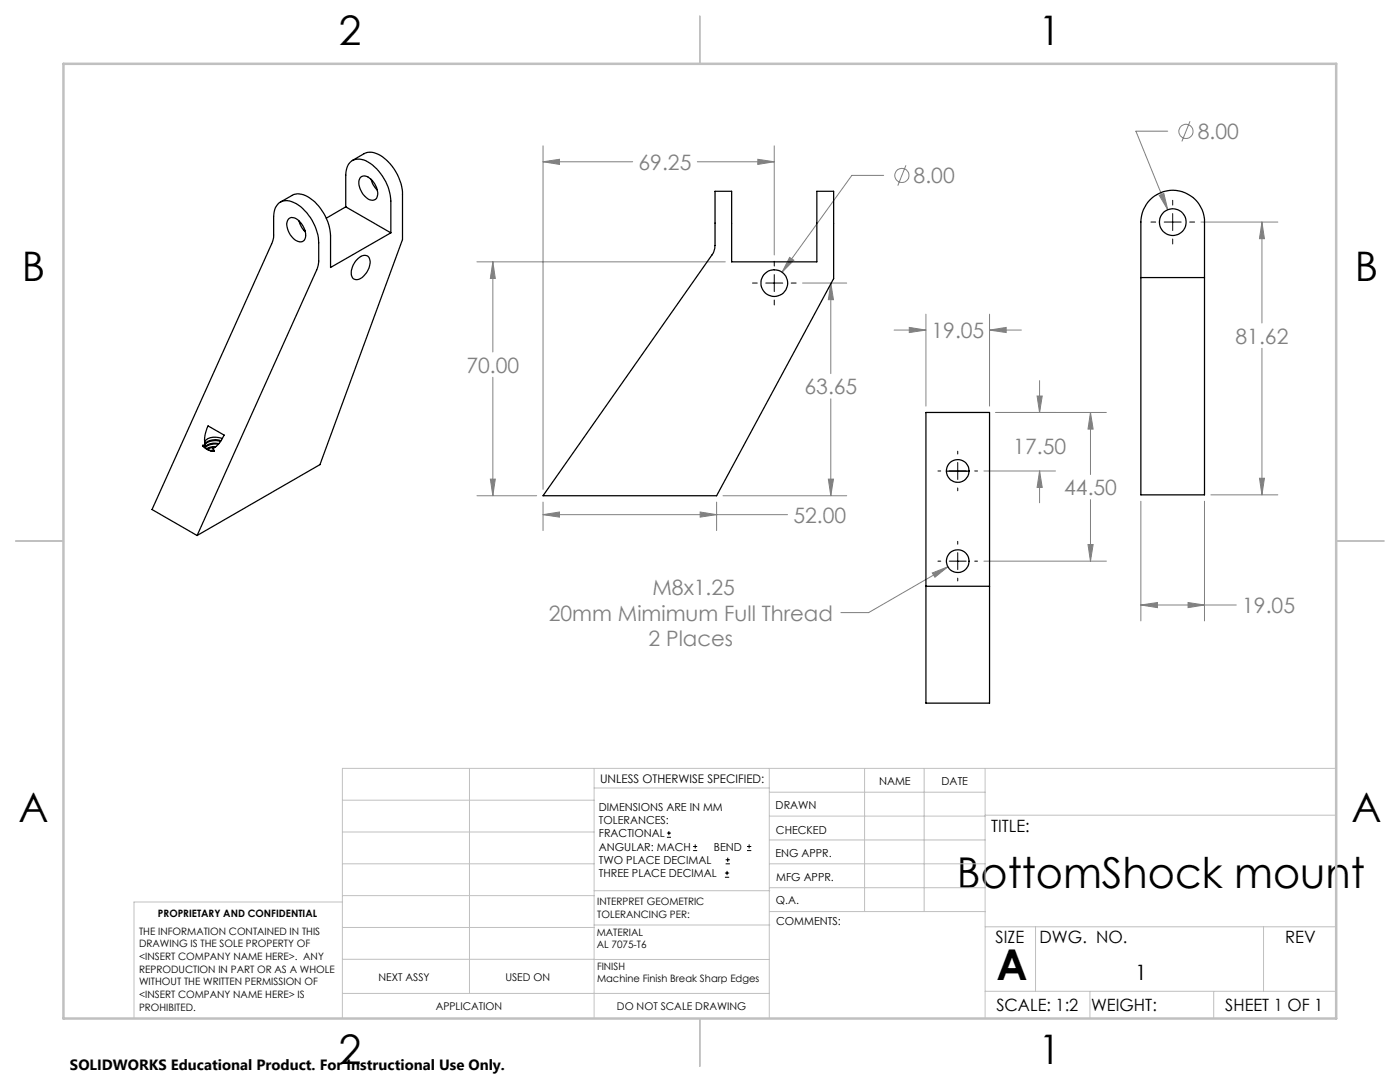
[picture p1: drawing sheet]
<svg xmlns="http://www.w3.org/2000/svg" width="279mm" height="216mm" viewBox="0 0 279 216" stroke-linecap="round" stroke-linejoin="round" font-family="sans-serif">
<g fill="none" stroke="#808080" stroke-width=".2">
<path d="M108.4 32.3l3.3-.5v1zM108.4 29.1v68.5M108.4 32.3h17.9M139.2 32.3h15.3M151.2 31.8l3.3 .5-3.3 .5zM154.5 29.1v21.8M176.4 35h-6.4l-13.9 19.3M180.8 33l-1.6 4M231.4 39l.9-.4 .7 3.2zM233 26.2h-6.3l6.3 15.6M237.5 24.2l-1.6 4M95.2 52.2h49.5"/>
<path d="M98.4 52.2l.4 3.4h-.9zM98.4 52.2v18M157.6 51.4l.8 .5-2.3 2.4zM160.2 56.5h8.8M165.8 56.5l.5 3.3h-1zM165.8 56.5v18M239.7 44.3h15.3M251.8 44.3l.5 3.3h-.9zM251.8 44.3v20.2M98.4 75.3v23.6M165.8 79.6v19.3M178.4 65.9h6.4"/>
<path d="M181.5 65.3l3.3 .6-3.3 .5zM184.8 62.7v18.3M197.5 65.9l3.3-.6v1.1zM197.5 62.7v18.3M197.5 65.9h6.3M207 79h1l-.5 3.3zM207.5 76v6.3M251.8 69.5v29.2M95.2 98.9h11.9M97.9 95.6h.9l-.4 3.3zM144.3 98.9h24.7M165.3 95.6h1l-.5 3.3z"/>
<path d="M196.4 94h14.2M198.8 82.3h22M207.5 94l.5 3.3h-1zM207.5 94v6.3M217.6 82.3l.6 3.3h-1.1zM217.6 82.3v12.4M217.6 99.7v12.3M241.7 98.7h13.3M251.4 95.4h.9l-.5 3.3zM108.4 102.7l3.3-.5v1zM108.4 100.2v5.7M108.4 102.7h48.8"/>
<path d="M139.7 102.2l3.3 .5-3.3 .5zM143 100.2v5.7M186.1 114.3l3.1-1.2-2.6 2.1zM189.2 113.1l-15.8 9.1h-5.6M196.4 112h24.4M217.1 108.7h1.1l-.6 3.3zM227.7 100v23.9M240.4 100v23.9M227.7 120.7l3.3-.5v1zM227.7 120.7h19M237.1 120.2l3.3 .5-3.3 .5z"/>
<circle cx="180" cy="35" r="1.41"/>
<circle cx="236.7" cy="26.2" r="1.41"/>
</g>
<g fill="none" stroke="#000" stroke-width=".2">
<path d="M234 40v.9M150.2 56.5h.9M152.8 56.5h3.4M154.5 52.1v1M154.5 54.8v3.4M154.5 59.9v1M157.9 56.5h1M229.7 44.3h.9M232.3 44.3h3.4M234 42.6v3.4M234 47.7v1M237.4 44.3h1"/>
<path d="M187.2 94h.5M189.4 94h3.4M191.1 90v.6M191.1 92.3v3.4M191.1 97.4v.5M194.5 94h.6M187.2 112h.5M189.4 112h3.4M191.1 108v.6M191.1 110.3v3.4M191.1 115.4v.5M194.5 112h.6"/>
<path d="M133.1 167.1h.8M133.1 166.2h.8M133.5 165.8v.9M138.3 169.7h.8M138.3 168.9h.8M138.7 168.5v.8M144.7 175h.8M144.7 174.2h.8M144.8 172.4h.9M144.8 171.6h.9M145.1 173.8v.8M145.2 171.1v.9"/>
<path d="M149.1 169.7h.8M149.1 168.9h.8M149.5 168.5v.8"/>
</g>
<g fill="none" stroke="#c0c0c0" stroke-width=".2">
<path d="M68.3 159.7h50.3M93.7 153.3v44.9M118.6 153.3v49.9M118.6 157.2h34.9M153.5 153.3v49.9M153.5 158.1h43.1M172.5 153.3v28.6M184.4 153.3v28.6M196.6 153.3v49.9M266.7 153.3h-198.4v49.9M68.3 178.7h50.3M68.3 172.4h50.3"/>
<path d="M68.3 166h50.3M68.3 180h-41.6v23.2M118.6 177.7h35M153.5 167.6h43.1M153.5 162.8h43.1M153.5 172.4h43.1M153.5 177.1h43.1M196.6 162.7h70.1M68.3 198.2h85.2M68.3 191.4l85.2 .1M68.3 185.1h50.3M118.6 184.6h35"/>
<path d="M153.6 181.9h43M196.6 197.8h70.1M196.6 184.9h70.1M206.7 184.9v12.9M217.5 197.8v5.4M242.2 197.8v5.4M252.2 184.9v12.9"/>
</g>
<path d="M139.7 3.2v9.5M3.1 107.9h9.6M266.7 107.9h9.5M139.7 203.2v9.6" fill="none" stroke="#c0c0c0" stroke-width=".25"/>
<path d="M12.7 12.7h254v190.5h-254z" fill="none" stroke="#c0c0c0" stroke-width=".5"/>
<path d="M157.6 51.4l-1.5 2.9 2.3-2.4zM108.4 102.7l3.3-.5v1zM139.7 102.2l3.3 .5-3.3 .5zM98.4 52.2l.4 3.4h-.9zM97.9 95.6h.9l-.4 3.3zM165.8 56.5l.5 3.3h-1zM165.3 95.6h1l-.5 3.3zM108.4 32.3l3.3-.5v1zM151.2 31.8l3.3 .5-3.3 .5zM231.4 39l1.6 2.8-.7-3.2zM227.7 120.7l3.3-.5v1zM237.1 120.2l3.3 .5-3.3 .5zM251.8 44.3l.5 3.3h-.9zM251.4 95.4h.9l-.5 3.3zM186.1 114.3l.5 .9 2.6-2.1zM181.5 65.3l3.3 .6-3.3 .5zM197.5 65.9l3.3-.6v1.1zM207.5 94l.5 3.3h-1zM207 79h1l-.5 3.3zM217.1 108.7h1.1l-.6 3.3zM217.6 82.3l.6 3.3h-1.1z" fill="#808080"/>
<g fill="none" stroke="#000" stroke-width=".25">
<path d="M70.3 32l2.4-1.3a3.7 3.7 0 0 1 4 .9 9.8 9.8 0 0 1 3.6 7.2v9l-16.4 44.9-24.6 14.2M71.9 35.5a1.41 1.41 0 0 1 2.1 .3 3.5 3.5 0 0 1 1.1 3.8 1.41 1.41 0 0 1-2.1-.3 3.5 3.5 0 0 1-1.1-3.8zM74 35.8l.5 1.1 .8 1M142.7 38.2h3.3v14h17v-14h3.4v17.4l-23.4 43.3h-34.6l33.7-48a3.5 3.5 0 0 0 .6-1.9zM229.6 39.8a6.3 6.3 0 0 1 6.9-1.3 6.3 6.3 0 0 1 3.9 5.8v54.4h-12.7v-54.4a6.4 6.4 0 0 1 1.9-4.5zM55.6 40.5a3.2 3.2 0 0 1 3.9 .4 9.9 9.9 0 0 1 4.1 7.5v3.9l-.3 1.4-24 53.2-9-5.2 24-53.2 .3-1.2 .1-5 .3-.8zM56 40.3l2.3-1.3a3.7 3.7 0 0 1 4 .9 10 10 0 0 1 3.7 7.2v6.3l12-6.9M57.6 43.7a1.7 1.7 0 0 1 2.4 .8 3.1 3.1 0 0 1 .7 3.5 1.79 1.79 0 0 1-2.5-.8 3.1 3.1 0 0 1-.6-3.5zM59.7 44.1l.5 1.2 .7 .9M60.9 46h-.2M69 41.3v-6.4a2.75 2.75 0 0 1 2.4-3.1 6 6 0 0 1 4.6 2.9 9.4 9.4 0 0 1 2 5.4v6.4M69 41.3l9 5.2"/>
<path d="M69 41.3l-3.9 2.2M71.2 51.9a1.77 1.77 0 0 1 2.2-.7 3.1 3.1 0 0 1-.9 3.9 1.48 1.48 0 0 1-2.2 .3 3.2 3.2 0 0 1 .9-3.5zM227.7 55.4h12.7M40.9 89v-.2a.81 .81 0 0 0 .6 .9l1.3 .3M41.5 85l3.2 1.8a5.2 5.2 0 0 1-2.2 2.7l.3 .5a2.32 2.32 0 0 1-2.4-1v-.1l.6-.1a5.6 5.6 0 0 1 .5-3.8zM42.7 89.8l-.8 .1M42.9 89.3l-1 .1-.5 .2M43.1 89.1a2.61 2.61 0 0 0-1.9 .5M43.6 88.7a2.68 2.68 0 0 0-2.6 .6M43.7 88.5a2.68 2.68 0 0 0-2.8 .7M44 88.1a3 3 0 0 0-3 .6M44.1 87.9a3 3 0 0 0-3.2 .6"/>
<path d="M44.3 87.5a3 3 0 0 0-3.4 .6v.1M184.8 82.3h12.7v58h-12.7zM188.9 94h4.5M184.8 117h12.7"/>
<circle cx="154.5" cy="56.5" r="2.66"/>
<circle cx="234" cy="44.3" r="2.66"/>
<circle cx="191.1" cy="94" r="2.26"/>
<circle cx="191.1" cy="112" r="2.27"/>
</g>
<g font-size="8.5">
<text x="190.9" y="177.3">BottomShock mount</text>
<text x="198.9" y="195.5">A</text>
</g>
<g font-size="8.1">
<text x="67.6" y="8.9">2</text>
<text x="207.3" y="8.9">1</text>
<text x="4.4" y="56.2">B</text>
<text x="270.4" y="56.2">B</text>
<text x="3.7" y="164.1">A</text>
<text x="269.7" y="164.1">A</text>
<text x="67.6" y="212.4">2</text>
<text x="207.3" y="212.4">1</text>
</g>
<g font-size="4.2" fill="#808080">
<text x="239" y="27.8">8.00</text>
<text x="127.4" y="33.9">69.25</text>
<text x="182.3" y="36.5">8.00</text>
<text x="185.9" y="67.4">19.05</text>
<text x="246.6" y="68.6">81.62</text>
<text x="93.1" y="74.3">70.00</text>
<text x="160.6" y="78.7">63.65</text>
<text x="202.2" y="90.5">17.50</text>
<text x="212.4" y="98.8">44.50</text>
<text x="158.3" y="104.3">52.00</text>
<text x="130.2" y="118.8">M8x1.25</text>
<text x="109.5" y="123.8">20mm Mimimum Full Thread</text>
<text x="247.9" y="122.3">19.05</text>
<text x="129.4" y="128.9">2 Places</text>
</g>
<text font-size="4.2" x="226.5" y="195.6">1</text>
<g font-size="3.4">
<text x="197.8" y="166">TITLE:</text>
<text x="198.7" y="188.1">SIZE</text>
<text x="207.5" y="188.1">DWG. NO.</text>
<text x="256.5" y="188.2">REV</text>
<text x="198.8" y="201.7">SCALE: 1:2</text>
<text x="217.7" y="201.8">WEIGHT:</text>
<text x="244.5" y="201.7">SHEET 1 OF 1</text>
</g>
<text font-size="3" x="14" y="213.5">SOLIDWORKS Educational Product. For Instructional Use Only.</text>
<text font-size="2.4" x="119.8" y="156.2">UNLESS OTHERWISE SPECIFIED:</text>
<g font-size="2.2">
<text x="119.5" y="161.8">DIMENSIONS ARE IN MM</text>
<text x="154.8" y="161.4">DRAWN</text>
<text x="175.4" y="156.6">NAME</text>
<text x="187.9" y="156.7">DATE</text>
<text x="119.5" y="164.4">TOLERANCES:</text>
<text x="119.5" y="167.1">FRACTIONAL</text>
<text x="154.9" y="166.3">CHECKED</text>
<text x="119.5" y="169.7">ANGULAR: MACH</text>
<text x="119.5" y="172.4">TWO PLACE DECIMAL</text>
<text x="142.5" y="169.7">BEND</text>
<text x="154.8" y="171">ENG APPR.</text>
<text x="119.5" y="175">THREE PLACE DECIMAL</text>
<text x="154.9" y="175.7">MFG APPR.</text>
<text x="154.9" y="180.4">Q.A.</text>
<text x="154.9" y="184.6">COMMENTS:</text>
</g>
<g font-size="2.1">
<text x="75.5" y="195.7">NEXT ASSY</text>
<text x="100.9" y="195.7">USED ON</text>
<text x="86.9" y="201.5">APPLICATION</text>
<text x="123.1" y="201.6">DO NOT SCALE DRAWING</text>
</g>
<g font-size="2">
<text x="31.5" y="182.9">PROPRIETARY AND CONFIDENTIAL</text>
<text x="119.2" y="180.6">INTERPRET GEOMETRIC</text>
<text x="119.2" y="183.1">TOLERANCING PER:</text>
<text x="27.8" y="186.5">THE INFORMATION CONTAINED IN THIS</text>
<text x="27.8" y="189">DRAWING IS THE SOLE PROPERTY OF</text>
<text x="27.8" y="191.6">&lt;INSERT COMPANY NAME HERE&gt;. ANY</text>
<text x="119.1" y="186.7">MATERIAL</text>
<text x="119.1" y="189.2">AL 7075-T6</text>
<text x="27.8" y="194.1">REPRODUCTION IN PART OR AS A WHOLE</text>
<text x="27.8" y="196.6">WITHOUT THE WRITTEN PERMISSION OF</text>
<text x="119.1" y="193.5">FINISH</text>
<text x="119.1" y="196">Machine Finish Break Sharp Edges</text>
<text x="27.8" y="199.1">&lt;INSERT COMPANY NAME HERE&gt; IS</text>
<text x="27.8" y="201.7">PROHIBITED.</text>
</g>
</svg>
